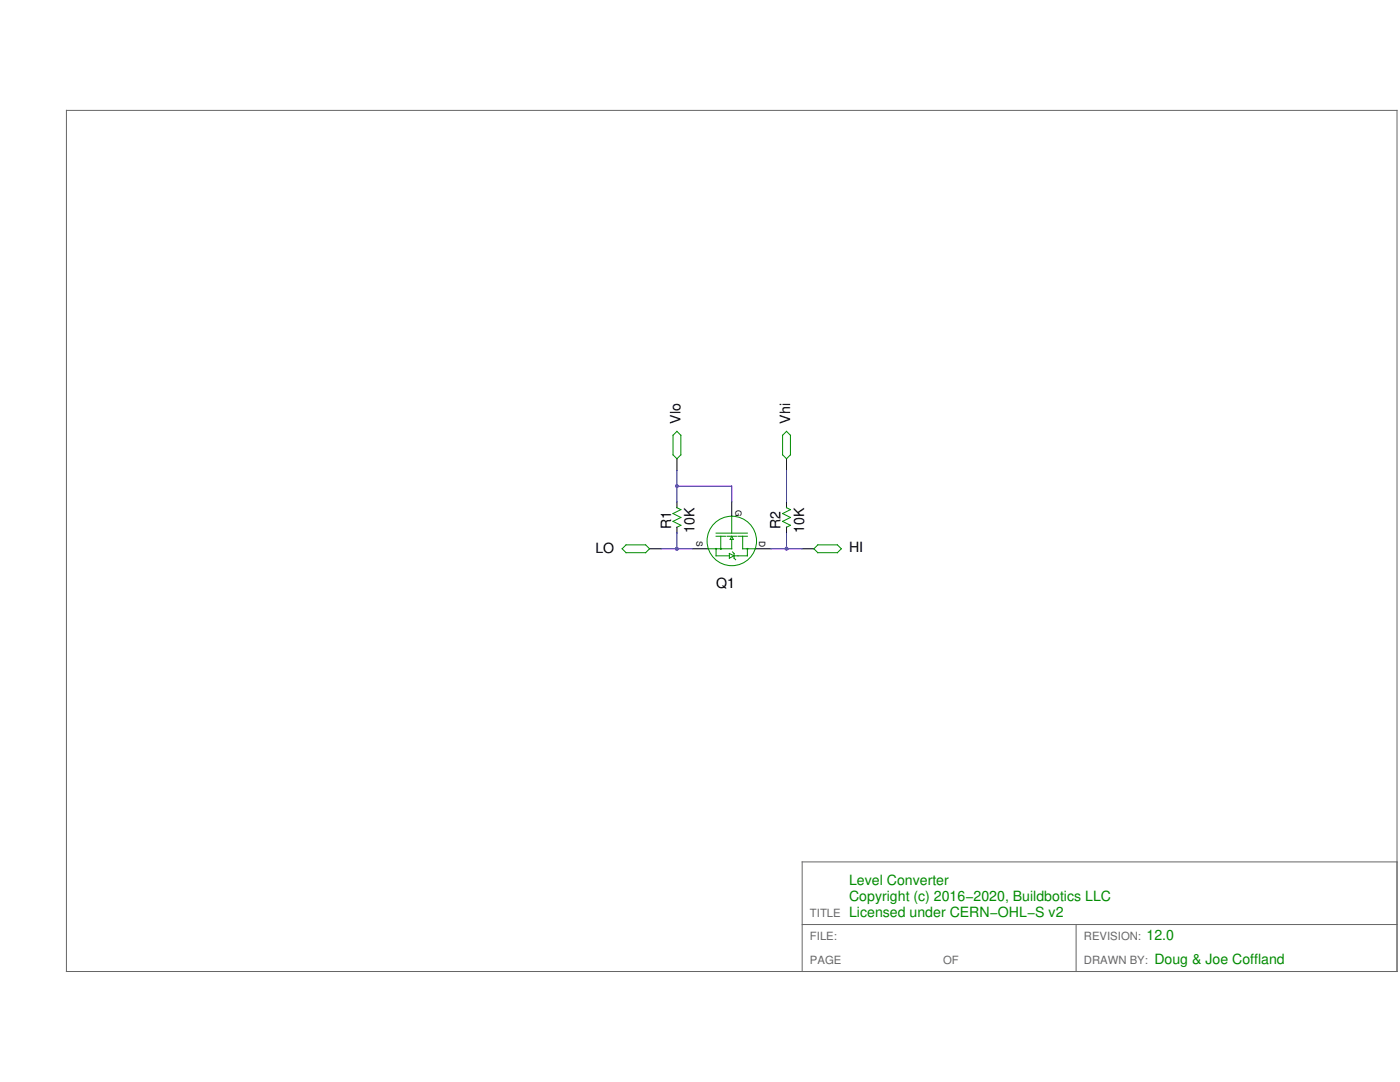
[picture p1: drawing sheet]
<svg xmlns="http://www.w3.org/2000/svg" width="279mm" height="216mm" viewBox="0 0 279 216" stroke-linecap="round" stroke-linejoin="round" font-family="sans-serif">
<path d="M13.3 22h265.5v171.9h-265.5zM278.8 172h-118.7v21.9M160.1 184.5h118.7M214.8 184.5v9.4" fill="none" stroke="#666" stroke-width=".2"/>
<path d="M138.2 109.5h3.1M146 100.1v2.9M150.7 109.5h3.1" fill="none" stroke="#000" stroke-width=".2"/>
<g fill="none" stroke="#008b00" stroke-width=".2">
<path d="M142.9 106.4h6.3M142.9 107h1.9M142.9 109.5v1.4h2.7M143.8 107v2.5M145.1 107h1.9M145.6 110.4l.9 .5-.9 .5zM146 103v3.4M146 107.6v1.9h-4.7M146 107l.3 .6h-.6zM146.2 110.1l.3 .3v1l.3 .3M147.3 107h1.9M148.2 107v2.5h2.5"/>
<path d="M149.2 109.5v1.4h-2.7"/>
<circle cx="146" cy="107.9" r="4.9"/>
<circle cx="149.2" cy="109.5" r=".08"/>
</g>
<circle cx="149.2" cy="109.5" r=".08" fill="#008b00"/>
<circle cx="143.8" cy="109.5" r=".08" fill="none" stroke="#008b00" stroke-width=".2"/>
<circle cx="143.8" cy="109.5" r=".08" fill="#008b00"/>
<circle cx="142.9" cy="109.5" r=".08" fill="none" stroke="#008b00" stroke-width=".2"/>
<circle cx="142.9" cy="109.5" r=".08" fill="#008b00"/>
<path d="M134.3 86.9l.8-.8 .8 .8v3.9l-.8 .7-.8-.7zM156.2 86.9l.8-.8 .7 .8v3.9l-.7 .7-.8-.7zM124.9 108.7h3.9l.8 .8-.8 .8h-3.9l-.7-.8zM135.1 101.3l.8 .4-1.6 .8 1.6 .8-1.6 .7 1.6 .8-.8 .4M157 101.3l.7 .4-1.5 .8 1.5 .8-1.5 .7 1.5 .8-.7 .4M162.4 109.5l.8-.8h3.9l.8 .8-.8 .8h-3.9z" fill="none" stroke="#008b00" stroke-width=".2"/>
<path d="M135.1 91.5v2.4M157 91.5v2.4M129.6 109.5h2.4M135.1 100.1v1.2M135.1 105.2v1.2M157 100.1v1.2M157 105.2v1.2M160.1 109.5h2.3" fill="none" stroke="#000" stroke-width=".2"/>
<path d="M135.1 93.9v6.2M135.1 97h10.9v3.1M157 93.9v6.2M132 109.5h6.2M135.1 106.4v3.1M153.8 109.5h6.3M157 106.4v3.1" fill="none" stroke="#00f" stroke-width=".2"/>
<g fill="#a020f0">
<circle cx="135.1" cy="109.5" r=".39"/>
<circle cx="135.1" cy="97" r=".39"/>
<circle cx="157" cy="109.5" r=".39"/>
</g>
<g font-size="2.8">
<text x="135.8" y="84.5" transform="rotate(-90 135.8 84.5)">Vlo</text>
<text x="157.7" y="84.5" transform="rotate(-90 157.7 84.5)">Vhi</text>
<text x="133.9" y="105.6" transform="rotate(-90 133.9 105.6)">R1</text>
<text x="138.6" y="106.4" transform="rotate(-90 138.6 106.4)">10K</text>
<text x="155.8" y="105.6" transform="rotate(-90 155.8 105.6)">R2</text>
<text x="160.5" y="106.4" transform="rotate(-90 160.5 106.4)">10K</text>
<text x="118.8" y="110.2">LO</text>
<text x="169.5" y="110.2">HI</text>
<text x="142.9" y="117.3">Q1</text>
</g>
<g font-size="2.8" fill="#008b00">
<text x="169.5" y="176.6">Level Converter</text>
<text x="169.5" y="179.8">Copyright (c) 2016−2020, Buildbotics LLC</text>
<text x="169.5" y="182.9">Licensed under CERN−OHL−S v2</text>
<text x="228.8" y="187.6">12.0</text>
<text x="230.4" y="192.3">Doug &amp; Joe Coffland</text>
</g>
<g font-size="2.3" fill="#666">
<text x="161.7" y="182.9">TITLE</text>
<text x="161.7" y="187.6">FILE:</text>
<text x="216.3" y="187.6">REVISION:</text>
<text x="161.7" y="192.3">PAGE</text>
<text x="188.2" y="192.3">OF</text>
<text x="216.3" y="192.3">DRAWN BY:</text>
</g>
<g font-size="1.7">
<text x="146.8" y="101.7" transform="rotate(90 146.8 101.7)">G</text>
<text x="139" y="107.9" transform="rotate(90 139 107.9)">S</text>
<text x="151.5" y="107.9" transform="rotate(90 151.5 107.9)">D</text>
</g>
</svg>
